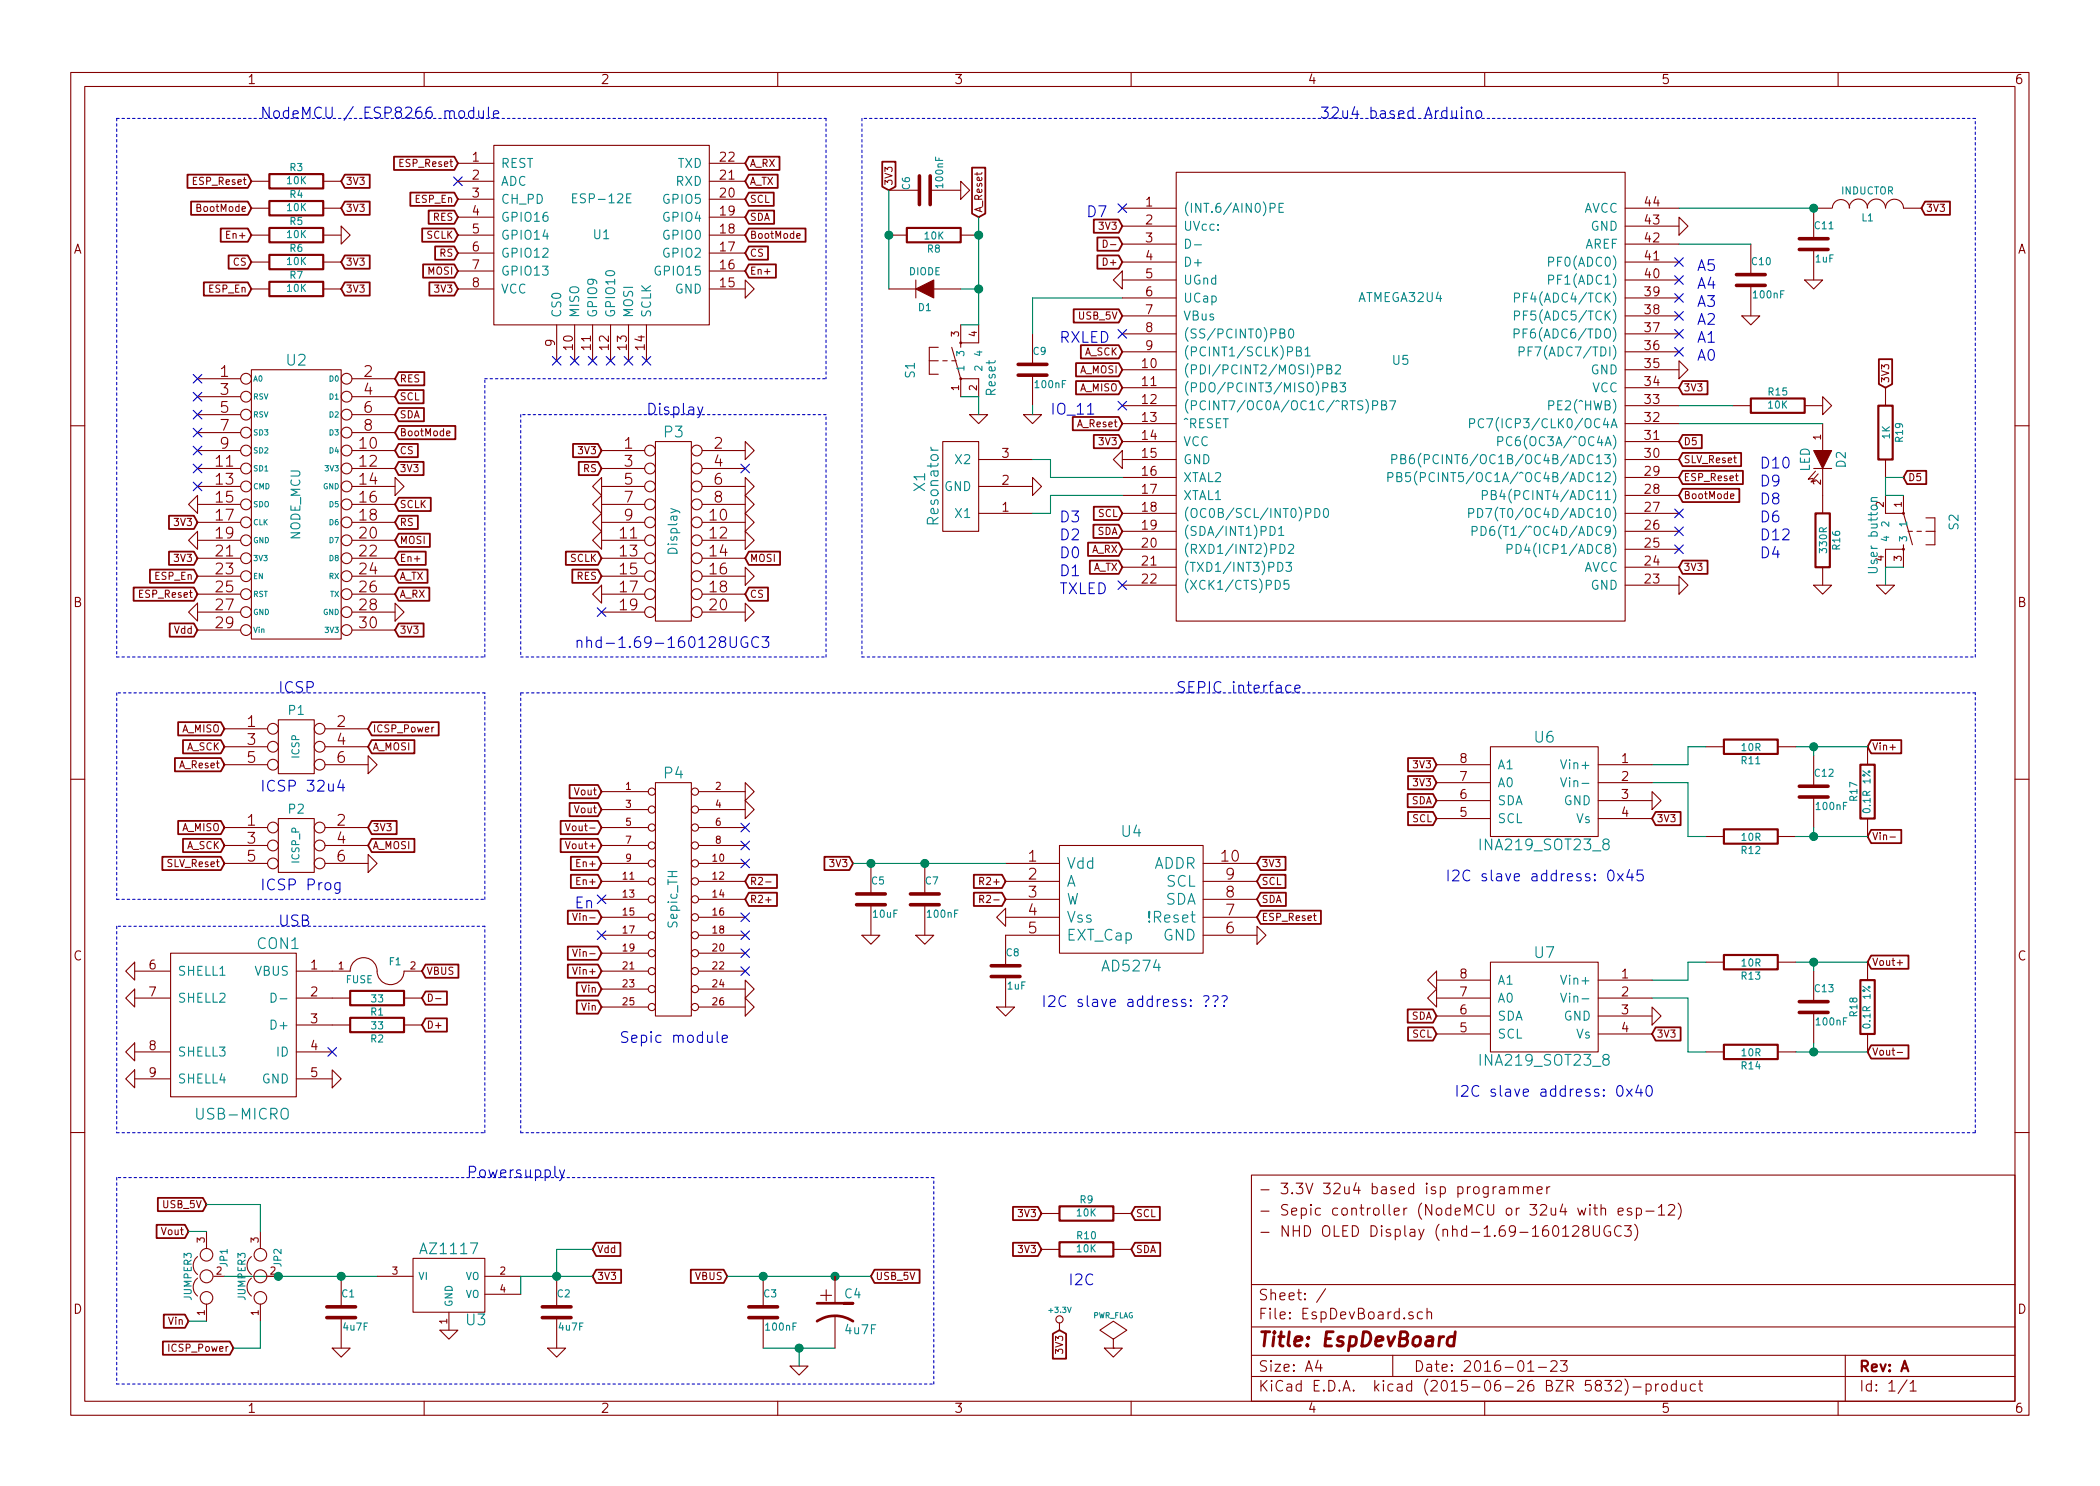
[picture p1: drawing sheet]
EESchema Schematic File Version 2
LIBS:power
LIBS:device
LIBS:transistors
LIBS:conn
LIBS:linear
LIBS:regul
LIBS:74xx
LIBS:cmos4000
LIBS:adc-dac
LIBS:memory
LIBS:xilinx
LIBS:special
LIBS:microcontrollers
LIBS:dsp
LIBS:microchip
LIBS:analog_switches
LIBS:motorola
LIBS:texas
LIBS:intel
LIBS:audio
LIBS:interface
LIBS:digital-audio
LIBS:philips
LIBS:display
LIBS:cypress
LIBS:siliconi
LIBS:opto
LIBS:atmel
LIBS:contrib
LIBS:valves
LIBS:frep
LIBS:ESP8266
LIBS:EspDevBoard-cache
EELAYER 25 0
EELAYER END
$Descr A4 11693 8268
encoding utf-8
Sheet 1 1
Title "EspDevBoard"
Date "2016-01-23"
Rev "A"
Comp ""
Comment1 ""
Comment2 "- NHD OLED Display (nhd-1.69-160128UGC3)"
Comment3 "- Sepic controller (NodeMCU or 32u4 with esp-12)"
Comment4 "- 3.3V 32u4 based isp programmer"
$EndDescr
$Comp
L ATMEGA32U4 U5
U 1 1
P 7800 2200
F 0 "U5" H 7800 2400 50  0000 C CNN
F 1 "ATMEGA32U4" H 7800 2750 50  0000 C CNN
F 2 "frep:TQFP44" H 7800 2650 50  0001 C CNN
F 3 "DOCUMENTATION" H 7800 2550 50  0001 C CNN
	1    7800 2200
	1    0    0    -1  
$EndComp
$Comp
L CONN_10X2 P3
U 1 1
P 3750 2950
F 0 "P3" H 3750 3500 60  0000 C CNN
F 1 "Display" V 3750 2950 50  0000 C CNN
F 2 "frep:Pin_Proto_Straight_2x10" H 3750 2950 60  0001 C CNN
F 3 "" H 3750 2950 60  0000 C CNN
	1    3750 2950
	1    0    0    -1  
$EndComp
Text Notes 3600 2300 0    60   ~ 0
Display
$Comp
L NODE_MCU U2
U 1 1
P 1650 2800
F 0 "U2" H 1650 3600 60  0000 C CNN
F 1 "NODE_MCU" V 1650 2800 50  0000 C CNN
F 2 "frep:NodeMcu" H 1650 2800 60  0001 C CNN
F 3 "" H 1650 2800 60  0000 C CNN
	1    1650 2800
	1    0    0    -1  
$EndComp
$Comp
L CONN_3X2 P1
U 1 1
P 1650 4200
F 0 "P1" H 1650 4450 50  0000 C CNN
F 1 "ICSP" V 1650 4250 40  0000 C CNN
F 2 "frep:Pin_Proto_Straight_2x03" H 1650 4200 60  0001 C CNN
F 3 "" H 1650 4200 60  0000 C CNN
	1    1650 4200
	1    0    0    -1  
$EndComp
$Comp
L CONN_13X2 P4
U 1 1
P 3750 5000
F 0 "P4" H 3750 5700 60  0000 C CNN
F 1 "Sepic_TH" V 3750 5000 50  0000 C CNN
F 2 "frep:Sepic_TH" H 3750 5000 60  0001 C CNN
F 3 "" H 3750 5000 60  0000 C CNN
	1    3750 5000
	1    0    0    -1  
$EndComp
Text Notes 3450 5800 0    60   ~ 0
Sepic module
Text Notes 1450 4400 0    60   ~ 0
ICSP 32u4
$Comp
L AD5274 U4
U 1 1
P 6300 5000
F 0 "U4" H 6300 5375 60  0000 C CNN
F 1 "AD5274" H 6300 4625 60  0000 C CNN
F 2 "frep:MSOP10" H 6300 4875 60  0001 C CNN
F 3 "" H 6300 4875 60  0000 C CNN
	1    6300 5000
	1    0    0    -1  
$EndComp
$Comp
L GND #PWR01
U 1 1
P 4150 4400
F 0 "#PWR01" H 4150 4400 30  0001 C CNN
F 1 "GND" H 4150 4330 30  0001 C CNN
F 2 "" H 4150 4400 60  0000 C CNN
F 3 "" H 4150 4400 60  0000 C CNN
	1    4150 4400
	0    -1   -1   0   
$EndComp
$Comp
L GND #PWR02
U 1 1
P 4150 4500
F 0 "#PWR02" H 4150 4500 30  0001 C CNN
F 1 "GND" H 4150 4430 30  0001 C CNN
F 2 "" H 4150 4500 60  0000 C CNN
F 3 "" H 4150 4500 60  0000 C CNN
	1    4150 4500
	0    -1   -1   0   
$EndComp
$Comp
L GND #PWR03
U 1 1
P 4150 5500
F 0 "#PWR03" H 4150 5500 30  0001 C CNN
F 1 "GND" H 4150 5430 30  0001 C CNN
F 2 "" H 4150 5500 60  0000 C CNN
F 3 "" H 4150 5500 60  0000 C CNN
	1    4150 5500
	0    -1   -1   0   
$EndComp
$Comp
L GND #PWR04
U 1 1
P 4150 5600
F 0 "#PWR04" H 4150 5600 30  0001 C CNN
F 1 "GND" H 4150 5530 30  0001 C CNN
F 2 "" H 4150 5600 60  0000 C CNN
F 3 "" H 4150 5600 60  0000 C CNN
	1    4150 5600
	0    -1   -1   0   
$EndComp
NoConn ~ 4150 4600
NoConn ~ 4150 4700
NoConn ~ 4150 4800
NoConn ~ 4150 5400
NoConn ~ 4150 5300
NoConn ~ 4150 5200
NoConn ~ 4150 5100
NoConn ~ 3350 5200
Text GLabel 4150 5000 2    40   Input ~ 0
R2+
Text GLabel 4150 4900 2    40   Input ~ 0
R2-
Text GLabel 3350 5600 0    40   Input ~ 0
Vin
Text GLabel 3350 5500 0    40   Input ~ 0
Vin
Text GLabel 3350 5400 0    40   Input ~ 0
Vin+
Text GLabel 3350 5300 0    40   Input ~ 0
Vin-
Text GLabel 3350 5100 0    40   Input ~ 0
Vin-
Text GLabel 3350 4900 0    40   Input ~ 0
En+
Text GLabel 3350 4800 0    40   Input ~ 0
En+
Text GLabel 3350 4700 0    40   Input ~ 0
Vout+
Text GLabel 3350 4600 0    40   Input ~ 0
Vout-
Text GLabel 3350 4500 0    40   Input ~ 0
Vout
Text GLabel 3350 4400 0    40   Input ~ 0
Vout
Text GLabel 3350 2500 0    40   Input ~ 0
3V3
$Comp
L GND #PWR05
U 1 1
P 4150 2500
F 0 "#PWR05" H 4150 2500 30  0001 C CNN
F 1 "GND" H 4150 2430 30  0001 C CNN
F 2 "" H 4150 2500 60  0000 C CNN
F 3 "" H 4150 2500 60  0000 C CNN
	1    4150 2500
	0    -1   -1   0   
$EndComp
NoConn ~ 4150 2600
Text GLabel 3350 2600 0    40   Input ~ 0
RS
$Comp
L GND #PWR06
U 1 1
P 4150 2700
F 0 "#PWR06" H 4150 2700 30  0001 C CNN
F 1 "GND" H 4150 2630 30  0001 C CNN
F 2 "" H 4150 2700 60  0000 C CNN
F 3 "" H 4150 2700 60  0000 C CNN
	1    4150 2700
	0    -1   -1   0   
$EndComp
$Comp
L GND #PWR07
U 1 1
P 4150 2800
F 0 "#PWR07" H 4150 2800 30  0001 C CNN
F 1 "GND" H 4150 2730 30  0001 C CNN
F 2 "" H 4150 2800 60  0000 C CNN
F 3 "" H 4150 2800 60  0000 C CNN
	1    4150 2800
	0    -1   -1   0   
$EndComp
$Comp
L GND #PWR08
U 1 1
P 4150 2900
F 0 "#PWR08" H 4150 2900 30  0001 C CNN
F 1 "GND" H 4150 2830 30  0001 C CNN
F 2 "" H 4150 2900 60  0000 C CNN
F 3 "" H 4150 2900 60  0000 C CNN
	1    4150 2900
	0    -1   -1   0   
$EndComp
$Comp
L GND #PWR09
U 1 1
P 4150 3000
F 0 "#PWR09" H 4150 3000 30  0001 C CNN
F 1 "GND" H 4150 2930 30  0001 C CNN
F 2 "" H 4150 3000 60  0000 C CNN
F 3 "" H 4150 3000 60  0000 C CNN
	1    4150 3000
	0    -1   -1   0   
$EndComp
$Comp
L GND #PWR010
U 1 1
P 3350 2700
F 0 "#PWR010" H 3350 2700 30  0001 C CNN
F 1 "GND" H 3350 2630 30  0001 C CNN
F 2 "" H 3350 2700 60  0000 C CNN
F 3 "" H 3350 2700 60  0000 C CNN
	1    3350 2700
	0    1    1    0   
$EndComp
$Comp
L GND #PWR011
U 1 1
P 3350 2800
F 0 "#PWR011" H 3350 2800 30  0001 C CNN
F 1 "GND" H 3350 2730 30  0001 C CNN
F 2 "" H 3350 2800 60  0000 C CNN
F 3 "" H 3350 2800 60  0000 C CNN
	1    3350 2800
	0    1    1    0   
$EndComp
$Comp
L GND #PWR012
U 1 1
P 3350 2900
F 0 "#PWR012" H 3350 2900 30  0001 C CNN
F 1 "GND" H 3350 2830 30  0001 C CNN
F 2 "" H 3350 2900 60  0000 C CNN
F 3 "" H 3350 2900 60  0000 C CNN
	1    3350 2900
	0    1    1    0   
$EndComp
$Comp
L GND #PWR013
U 1 1
P 3350 3000
F 0 "#PWR013" H 3350 3000 30  0001 C CNN
F 1 "GND" H 3350 2930 30  0001 C CNN
F 2 "" H 3350 3000 60  0000 C CNN
F 3 "" H 3350 3000 60  0000 C CNN
	1    3350 3000
	0    1    1    0   
$EndComp
Text GLabel 4150 3100 2    40   Input ~ 0
MOSI
Text GLabel 3350 3100 0    40   Input ~ 0
SCLK
$Comp
L GND #PWR014
U 1 1
P 4150 3200
F 0 "#PWR014" H 4150 3200 30  0001 C CNN
F 1 "GND" H 4150 3130 30  0001 C CNN
F 2 "" H 4150 3200 60  0000 C CNN
F 3 "" H 4150 3200 60  0000 C CNN
	1    4150 3200
	0    -1   -1   0   
$EndComp
Text GLabel 3350 3200 0    40   Input ~ 0
RES
Text GLabel 4150 3300 2    40   Input ~ 0
CS
$Comp
L GND #PWR015
U 1 1
P 3350 3300
F 0 "#PWR015" H 3350 3300 30  0001 C CNN
F 1 "GND" H 3350 3230 30  0001 C CNN
F 2 "" H 3350 3300 60  0000 C CNN
F 3 "" H 3350 3300 60  0000 C CNN
	1    3350 3300
	0    1    1    0   
$EndComp
NoConn ~ 3350 3400
Text GLabel 2200 2900 2    40   Input ~ 0
RS
Text GLabel 2200 2800 2    40   Input ~ 0
SCLK
Text GLabel 2200 2100 2    40   Input ~ 0
RES
Text GLabel 2200 3000 2    40   Input ~ 0
MOSI
Text GLabel 2200 2500 2    40   Input ~ 0
CS
Text GLabel 2200 2200 2    40   Input ~ 0
SCL
Text GLabel 2200 2300 2    40   Input ~ 0
SDA
Text GLabel 6300 6750 2    40   Input ~ 0
SCL
Text GLabel 6300 6950 2    40   Input ~ 0
SDA
$Comp
L PWR_FLAG #FLG016
U 1 1
P 6200 7500
F 0 "#FLG016" H 6200 7595 30  0001 C CNN
F 1 "PWR_FLAG" H 6200 7680 30  0000 C CNN
F 2 "" H 6200 7500 60  0000 C CNN
F 3 "" H 6200 7500 60  0000 C CNN
	1    6200 7500
	1    0    0    -1  
$EndComp
$Comp
L +3.3V #PWR017
U 1 1
P 5900 7400
F 0 "#PWR017" H 5900 7360 30  0001 C CNN
F 1 "+3.3V" H 5900 7510 30  0000 C CNN
F 2 "" H 5900 7400 60  0000 C CNN
F 3 "" H 5900 7400 60  0000 C CNN
	1    5900 7400
	1    0    0    -1  
$EndComp
$Comp
L GND #PWR018
U 1 1
P 6200 7500
F 0 "#PWR018" H 6200 7500 30  0001 C CNN
F 1 "GND" H 6200 7430 30  0001 C CNN
F 2 "" H 6200 7500 60  0000 C CNN
F 3 "" H 6200 7500 60  0000 C CNN
	1    6200 7500
	1    0    0    -1  
$EndComp
Text GLabel 5900 7400 3    40   Input ~ 0
3V3
Text GLabel 5800 6750 0    40   Input ~ 0
3V3
Text GLabel 5800 6950 0    40   Input ~ 0
3V3
$Comp
L R R9
U 1 1
P 6050 6750
F 0 "R9" V 6130 6750 40  0000 C CNN
F 1 "10K" V 6057 6751 40  0000 C CNN
F 2 "frep:R0805" V 5980 6750 30  0001 C CNN
F 3 "" H 6050 6750 30  0000 C CNN
	1    6050 6750
	0    -1   -1   0   
$EndComp
$Comp
L R R10
U 1 1
P 6050 6950
F 0 "R10" V 6130 6950 40  0000 C CNN
F 1 "10K" V 6057 6951 40  0000 C CNN
F 2 "frep:R0805" V 5980 6950 30  0001 C CNN
F 3 "" H 6050 6950 30  0000 C CNN
	1    6050 6950
	0    -1   -1   0   
$EndComp
Text Notes 5950 7150 0    60   ~ 0
I2C
Text GLabel 7000 4900 2    40   Input ~ 0
SCL
Text GLabel 7000 5000 2    40   Input ~ 0
SDA
Text GLabel 8000 4450 0    40   Input ~ 0
SDA
Text GLabel 8000 5650 0    40   Input ~ 0
SDA
Text GLabel 8000 4550 0    40   Input ~ 0
SCL
Text GLabel 8000 5750 0    40   Input ~ 0
SCL
Text GLabel 10400 4150 2    40   Input ~ 0
Vin+
Text GLabel 10400 4650 2    40   Input ~ 0
Vin-
Text GLabel 10400 5350 2    40   Input ~ 0
Vout+
Text GLabel 10400 5850 2    40   Input ~ 0
Vout-
Text GLabel 9200 4550 2    40   Input ~ 0
3V3
Text GLabel 9200 5750 2    40   Input ~ 0
3V3
$Comp
L GND #PWR019
U 1 1
P 9200 4450
F 0 "#PWR019" H 9200 4450 30  0001 C CNN
F 1 "GND" H 9200 4380 30  0001 C CNN
F 2 "" H 9200 4450 60  0000 C CNN
F 3 "" H 9200 4450 60  0000 C CNN
	1    9200 4450
	0    -1   -1   0   
$EndComp
$Comp
L GND #PWR020
U 1 1
P 9200 5650
F 0 "#PWR020" H 9200 5650 30  0001 C CNN
F 1 "GND" H 9200 5580 30  0001 C CNN
F 2 "" H 9200 5650 60  0000 C CNN
F 3 "" H 9200 5650 60  0000 C CNN
	1    9200 5650
	0    -1   -1   0   
$EndComp
Text GLabel 5600 4900 0    40   Input ~ 0
R2+
Text GLabel 5600 5000 0    40   Input ~ 0
R2-
$Comp
L GND #PWR021
U 1 1
P 7000 5200
F 0 "#PWR021" H 7000 5200 30  0001 C CNN
F 1 "GND" H 7000 5130 30  0001 C CNN
F 2 "" H 7000 5200 60  0000 C CNN
F 3 "" H 7000 5200 60  0000 C CNN
	1    7000 5200
	0    -1   -1   0   
$EndComp
Text GLabel 2200 3100 2    40   Input ~ 0
En+
Text GLabel 1100 3500 0    40   Input ~ 0
Vdd
$Comp
L JUMPER3 JP1
U 1 1
P 1150 7100
F 0 "JP1" H 1200 7000 40  0000 L CNN
F 1 "JUMPER3" H 1150 7200 40  0000 C CNN
F 2 "frep:Pin_Proto_Straight_1x03" H 1150 7100 60  0001 C CNN
F 3 "" H 1150 7100 60  0000 C CNN
	1    1150 7100
	0    -1   -1   0   
$EndComp
Text GLabel 1050 7350 0    40   Input ~ 0
Vin
Text GLabel 1050 6850 0    40   Input ~ 0
Vout
$Comp
L GND #PWR022
U 1 1
P 8000 5450
F 0 "#PWR022" H 8000 5450 30  0001 C CNN
F 1 "GND" H 8000 5380 30  0001 C CNN
F 2 "" H 8000 5450 60  0000 C CNN
F 3 "" H 8000 5450 60  0000 C CNN
	1    8000 5450
	0    1    1    0   
$EndComp
$Comp
L GND #PWR023
U 1 1
P 8000 5550
F 0 "#PWR023" H 8000 5550 30  0001 C CNN
F 1 "GND" H 8000 5480 30  0001 C CNN
F 2 "" H 8000 5550 60  0000 C CNN
F 3 "" H 8000 5550 60  0000 C CNN
	1    8000 5550
	0    1    1    0   
$EndComp
Text Notes 8100 6100 0    60   ~ 0
I2C slave address: 0x40
Text Notes 8050 4900 0    60   ~ 0
I2C slave address: 0x45
Text GLabel 8000 4250 0    40   Input ~ 0
3V3
Text GLabel 8000 4350 0    40   Input ~ 0
3V3
$Comp
L GND #PWR024
U 1 1
P 2200 2700
F 0 "#PWR024" H 2200 2700 30  0001 C CNN
F 1 "GND" H 2200 2630 30  0001 C CNN
F 2 "" H 2200 2700 60  0000 C CNN
F 3 "" H 2200 2700 60  0000 C CNN
	1    2200 2700
	0    -1   -1   0   
$EndComp
Text GLabel 2200 2600 2    40   Input ~ 0
3V3
Text GLabel 2200 3500 2    40   Input ~ 0
3V3
Text GLabel 1100 3100 0    40   Input ~ 0
3V3
$Comp
L GND #PWR025
U 1 1
P 2200 3400
F 0 "#PWR025" H 2200 3400 30  0001 C CNN
F 1 "GND" H 2200 3330 30  0001 C CNN
F 2 "" H 2200 3400 60  0000 C CNN
F 3 "" H 2200 3400 60  0000 C CNN
	1    2200 3400
	0    -1   -1   0   
$EndComp
$Comp
L GND #PWR026
U 1 1
P 1100 3400
F 0 "#PWR026" H 1100 3400 30  0001 C CNN
F 1 "GND" H 1100 3330 30  0001 C CNN
F 2 "" H 1100 3400 60  0000 C CNN
F 3 "" H 1100 3400 60  0000 C CNN
	1    1100 3400
	0    1    1    0   
$EndComp
$Comp
L GND #PWR027
U 1 1
P 1100 3000
F 0 "#PWR027" H 1100 3000 30  0001 C CNN
F 1 "GND" H 1100 2930 30  0001 C CNN
F 2 "" H 1100 3000 60  0000 C CNN
F 3 "" H 1100 3000 60  0000 C CNN
	1    1100 3000
	0    1    1    0   
$EndComp
$Comp
L GND #PWR028
U 1 1
P 5600 5100
F 0 "#PWR028" H 5600 5100 30  0001 C CNN
F 1 "GND" H 5600 5030 30  0001 C CNN
F 2 "" H 5600 5100 60  0000 C CNN
F 3 "" H 5600 5100 60  0000 C CNN
	1    5600 5100
	0    1    1    0   
$EndComp
Text GLabel 4750 4800 0    40   Input ~ 0
3V3
$Comp
L C C8
U 1 1
P 5600 5400
F 0 "C8" H 5600 5500 40  0000 L CNN
F 1 "1uF" H 5606 5315 40  0000 L CNN
F 2 "frep:C0805" H 5638 5250 30  0001 C CNN
F 3 "" H 5600 5400 60  0000 C CNN
	1    5600 5400
	1    0    0    -1  
$EndComp
$Comp
L GND #PWR029
U 1 1
P 5600 5600
F 0 "#PWR029" H 5600 5600 30  0001 C CNN
F 1 "GND" H 5600 5530 30  0001 C CNN
F 2 "" H 5600 5600 60  0000 C CNN
F 3 "" H 5600 5600 60  0000 C CNN
	1    5600 5600
	1    0    0    -1  
$EndComp
$Comp
L C C5
U 1 1
P 4850 5000
F 0 "C5" H 4850 5100 40  0000 L CNN
F 1 "10uF" H 4856 4915 40  0000 L CNN
F 2 "frep:C0805" H 4888 4850 30  0001 C CNN
F 3 "" H 4850 5000 60  0000 C CNN
	1    4850 5000
	1    0    0    -1  
$EndComp
$Comp
L C C7
U 1 1
P 5150 5000
F 0 "C7" H 5150 5100 40  0000 L CNN
F 1 "100nF" H 5156 4915 40  0000 L CNN
F 2 "frep:C0805" H 5188 4850 30  0001 C CNN
F 3 "" H 5150 5000 60  0000 C CNN
	1    5150 5000
	1    0    0    -1  
$EndComp
$Comp
L GND #PWR030
U 1 1
P 5150 5200
F 0 "#PWR030" H 5150 5200 30  0001 C CNN
F 1 "GND" H 5150 5130 30  0001 C CNN
F 2 "" H 5150 5200 60  0000 C CNN
F 3 "" H 5150 5200 60  0000 C CNN
	1    5150 5200
	1    0    0    -1  
$EndComp
$Comp
L GND #PWR031
U 1 1
P 4850 5200
F 0 "#PWR031" H 4850 5200 30  0001 C CNN
F 1 "GND" H 4850 5130 30  0001 C CNN
F 2 "" H 4850 5200 60  0000 C CNN
F 3 "" H 4850 5200 60  0000 C CNN
	1    4850 5200
	1    0    0    -1  
$EndComp
Wire Wire Line
	4750 4800 5600 4800
Connection ~ 4850 4800
Connection ~ 5150 4800
Text GLabel 7000 4800 2    40   Input ~ 0
3V3
Text GLabel 7000 5100 2    40   Input ~ 0
ESP_Reset
$Comp
L CONN_3X2 P2
U 1 1
P 1650 4750
F 0 "P2" H 1650 5000 50  0000 C CNN
F 1 "ICSP_P" V 1650 4800 40  0000 C CNN
F 2 "frep:Pin_Proto_Straight_2x03" H 1650 4750 60  0001 C CNN
F 3 "" H 1650 4750 60  0000 C CNN
	1    1650 4750
	1    0    0    -1  
$EndComp
Text Notes 1450 4950 0    60   ~ 0
ICSP Prog
Text GLabel 9350 2550 2    40   Input ~ 0
SLV_Reset
Text GLabel 1250 4800 0    40   Input ~ 0
SLV_Reset
Text Notes 5800 5600 0    60   ~ 0
I2C slave address: ???
Text GLabel 1250 4250 0    40   Input ~ 0
A_Reset
Text GLabel 6250 2350 0    40   Input ~ 0
A_Reset
Text GLabel 1250 4050 0    40   Input ~ 0
A_MISO
Text GLabel 1250 4600 0    40   Input ~ 0
A_MISO
Text GLabel 6250 2150 0    40   Input ~ 0
A_MISO
Text GLabel 1250 4150 0    40   Input ~ 0
A_SCK
Text GLabel 6250 1950 0    40   Input ~ 0
A_SCK
Text GLabel 1250 4700 0    40   Input ~ 0
A_SCK
Text GLabel 2050 4150 2    40   Input ~ 0
A_MOSI
Text GLabel 6250 2050 0    40   Input ~ 0
A_MOSI
Text GLabel 2050 4700 2    40   Input ~ 0
A_MOSI
$Comp
L GND #PWR032
U 1 1
P 2050 4250
F 0 "#PWR032" H 2050 4250 30  0001 C CNN
F 1 "GND" H 2050 4180 30  0001 C CNN
F 2 "" H 2050 4250 60  0000 C CNN
F 3 "" H 2050 4250 60  0000 C CNN
	1    2050 4250
	0    -1   -1   0   
$EndComp
$Comp
L GND #PWR033
U 1 1
P 2050 4800
F 0 "#PWR033" H 2050 4800 30  0001 C CNN
F 1 "GND" H 2050 4730 30  0001 C CNN
F 2 "" H 2050 4800 60  0000 C CNN
F 3 "" H 2050 4800 60  0000 C CNN
	1    2050 4800
	0    -1   -1   0   
$EndComp
$Comp
L USB-MICRO CON1
U 1 1
P 1300 5700
F 0 "CON1" H 1050 6150 60  0000 C CNN
F 1 "USB-MICRO" H 1250 5200 60  0000 C CNN
F 2 "frep:USB_Micro" H 1300 5700 60  0001 C CNN
F 3 "" H 1300 5700 60  0000 C CNN
	1    1300 5700
	-1   0    0    -1  
$EndComp
$Comp
L GND #PWR034
U 1 1
P 750 5400
F 0 "#PWR034" H 750 5400 30  0001 C CNN
F 1 "GND" H 750 5330 30  0001 C CNN
F 2 "" H 750 5400 60  0000 C CNN
F 3 "" H 750 5400 60  0000 C CNN
	1    750  5400
	0    1    1    0   
$EndComp
$Comp
L GND #PWR035
U 1 1
P 750 5550
F 0 "#PWR035" H 750 5550 30  0001 C CNN
F 1 "GND" H 750 5480 30  0001 C CNN
F 2 "" H 750 5550 60  0000 C CNN
F 3 "" H 750 5550 60  0000 C CNN
	1    750  5550
	0    1    1    0   
$EndComp
$Comp
L GND #PWR036
U 1 1
P 750 5850
F 0 "#PWR036" H 750 5850 30  0001 C CNN
F 1 "GND" H 750 5780 30  0001 C CNN
F 2 "" H 750 5850 60  0000 C CNN
F 3 "" H 750 5850 60  0000 C CNN
	1    750  5850
	0    1    1    0   
$EndComp
$Comp
L GND #PWR037
U 1 1
P 750 6000
F 0 "#PWR037" H 750 6000 30  0001 C CNN
F 1 "GND" H 750 5930 30  0001 C CNN
F 2 "" H 750 6000 60  0000 C CNN
F 3 "" H 750 6000 60  0000 C CNN
	1    750  6000
	0    1    1    0   
$EndComp
$Comp
L GND #PWR038
U 1 1
P 1850 6000
F 0 "#PWR038" H 1850 6000 30  0001 C CNN
F 1 "GND" H 1850 5930 30  0001 C CNN
F 2 "" H 1850 6000 60  0000 C CNN
F 3 "" H 1850 6000 60  0000 C CNN
	1    1850 6000
	0    -1   -1   0   
$EndComp
NoConn ~ 1850 5850
$Comp
L R R1
U 1 1
P 2100 5550
F 0 "R1" V 2180 5550 40  0000 C CNN
F 1 "33" V 2107 5551 40  0000 C CNN
F 2 "frep:R0805" V 2030 5550 30  0001 C CNN
F 3 "" H 2100 5550 30  0000 C CNN
	1    2100 5550
	0    1    1    0   
$EndComp
$Comp
L R R2
U 1 1
P 2100 5700
F 0 "R2" V 2180 5700 40  0000 C CNN
F 1 "33" V 2107 5701 40  0000 C CNN
F 2 "frep:R0805" V 2030 5700 30  0001 C CNN
F 3 "" H 2100 5700 30  0000 C CNN
	1    2100 5700
	0    1    1    0   
$EndComp
$Comp
L FUSE F1
U 1 1
P 2100 5400
F 0 "F1" H 2200 5450 40  0000 C CNN
F 1 "FUSE" H 2000 5350 40  0000 C CNN
F 2 "frep:C1812" H 2100 5400 60  0001 C CNN
F 3 "" H 2100 5400 60  0000 C CNN
	1    2100 5400
	1    0    0    -1  
$EndComp
Text GLabel 2350 5400 2    40   Input ~ 0
VBUS
Text GLabel 4050 7100 0    40   Input ~ 0
VBUS
$Comp
L C C3
U 1 1
P 4250 7300
F 0 "C3" H 4250 7400 40  0000 L CNN
F 1 "100nF" H 4256 7215 40  0000 L CNN
F 2 "frep:C0805" H 4288 7150 30  0001 C CNN
F 3 "" H 4250 7300 60  0000 C CNN
	1    4250 7300
	1    0    0    -1  
$EndComp
Text GLabel 4850 7100 2    40   Input ~ 0
USB_5V
Wire Wire Line
	4050 7100 4850 7100
Connection ~ 4250 7100
Connection ~ 4650 7100
Wire Wire Line
	4250 7500 4650 7500
$Comp
L GND #PWR039
U 1 1
P 4450 7600
F 0 "#PWR039" H 4450 7600 30  0001 C CNN
F 1 "GND" H 4450 7530 30  0001 C CNN
F 2 "" H 4450 7600 60  0000 C CNN
F 3 "" H 4450 7600 60  0000 C CNN
	1    4450 7600
	1    0    0    -1  
$EndComp
Wire Wire Line
	4450 7600 4450 7500
Connection ~ 4450 7500
$Comp
L CP1 C4
U 1 1
P 4650 7300
F 0 "C4" H 4700 7400 50  0000 L CNN
F 1 "4u7F" H 4700 7200 50  0000 L CNN
F 2 "frep:C0805" H 4650 7300 60  0001 C CNN
F 3 "" H 4650 7300 60  0000 C CNN
	1    4650 7300
	1    0    0    -1  
$EndComp
Text GLabel 6250 1750 0    40   Input ~ 0
USB_5V
$Comp
L C C9
U 1 1
P 5750 2050
F 0 "C9" H 5750 2150 40  0000 L CNN
F 1 "100nF" H 5756 1965 40  0000 L CNN
F 2 "frep:C0805" H 5788 1900 30  0001 C CNN
F 3 "" H 5750 2050 60  0000 C CNN
	1    5750 2050
	1    0    0    -1  
$EndComp
$Comp
L GND #PWR040
U 1 1
P 5750 2300
F 0 "#PWR040" H 5750 2300 30  0001 C CNN
F 1 "GND" H 5750 2230 30  0001 C CNN
F 2 "" H 5750 2300 60  0000 C CNN
F 3 "" H 5750 2300 60  0000 C CNN
	1    5750 2300
	1    0    0    -1  
$EndComp
Wire Wire Line
	6250 1650 5750 1650
Wire Wire Line
	5750 1650 5750 1850
$Comp
L GND #PWR041
U 1 1
P 6250 1550
F 0 "#PWR041" H 6250 1550 30  0001 C CNN
F 1 "GND" H 6250 1480 30  0001 C CNN
F 2 "" H 6250 1550 60  0000 C CNN
F 3 "" H 6250 1550 60  0000 C CNN
	1    6250 1550
	0    1    1    0   
$EndComp
$Comp
L GND #PWR042
U 1 1
P 6250 2550
F 0 "#PWR042" H 6250 2550 30  0001 C CNN
F 1 "GND" H 6250 2480 30  0001 C CNN
F 2 "" H 6250 2550 60  0000 C CNN
F 3 "" H 6250 2550 60  0000 C CNN
	1    6250 2550
	0    1    1    0   
$EndComp
Text GLabel 1150 6700 0    40   Input ~ 0
USB_5V
Text GLabel 3300 7100 2    40   Input ~ 0
3V3
$Comp
L C C10
U 1 1
P 9750 1550
F 0 "C10" H 9750 1650 40  0000 L CNN
F 1 "100nF" H 9756 1465 40  0000 L CNN
F 2 "frep:C0805" H 9788 1400 30  0001 C CNN
F 3 "" H 9750 1550 60  0000 C CNN
	1    9750 1550
	1    0    0    -1  
$EndComp
$Comp
L GND #PWR043
U 1 1
P 9750 1750
F 0 "#PWR043" H 9750 1750 30  0001 C CNN
F 1 "GND" H 9750 1680 30  0001 C CNN
F 2 "" H 9750 1750 60  0000 C CNN
F 3 "" H 9750 1750 60  0000 C CNN
	1    9750 1750
	1    0    0    -1  
$EndComp
Wire Wire Line
	9350 1350 9750 1350
$Comp
L GND #PWR044
U 1 1
P 9350 1250
F 0 "#PWR044" H 9350 1250 30  0001 C CNN
F 1 "GND" H 9350 1180 30  0001 C CNN
F 2 "" H 9350 1250 60  0000 C CNN
F 3 "" H 9350 1250 60  0000 C CNN
	1    9350 1250
	0    -1   -1   0   
$EndComp
Text GLabel 6250 1250 0    40   Input ~ 0
3V3
Text GLabel 10700 1150 2    40   Input ~ 0
3V3
$Comp
L INDUCTOR L1
U 1 1
P 10400 1150
F 0 "L1" V 10350 1150 40  0000 C CNN
F 1 "INDUCTOR" V 10500 1150 40  0000 C CNN
F 2 "frep:C0805" H 10400 1150 60  0001 C CNN
F 3 "" H 10400 1150 60  0000 C CNN
	1    10400 1150
	0    -1   -1   0   
$EndComp
$Comp
L C C11
U 1 1
P 10100 1350
F 0 "C11" H 10100 1450 40  0000 L CNN
F 1 "1uF" H 10106 1265 40  0000 L CNN
F 2 "frep:C0805" H 10138 1200 30  0001 C CNN
F 3 "" H 10100 1350 60  0000 C CNN
	1    10100 1350
	1    0    0    -1  
$EndComp
$Comp
L GND #PWR045
U 1 1
P 10100 1550
F 0 "#PWR045" H 10100 1550 30  0001 C CNN
F 1 "GND" H 10100 1480 30  0001 C CNN
F 2 "" H 10100 1550 60  0000 C CNN
F 3 "" H 10100 1550 60  0000 C CNN
	1    10100 1550
	1    0    0    -1  
$EndComp
Wire Wire Line
	9350 1150 10100 1150
Connection ~ 10100 1150
Text GLabel 9350 2150 2    40   Input ~ 0
3V3
Text GLabel 9350 3150 2    40   Input ~ 0
3V3
$Comp
L GND #PWR046
U 1 1
P 9350 2050
F 0 "#PWR046" H 9350 2050 30  0001 C CNN
F 1 "GND" H 9350 1980 30  0001 C CNN
F 2 "" H 9350 2050 60  0000 C CNN
F 3 "" H 9350 2050 60  0000 C CNN
	1    9350 2050
	0    -1   -1   0   
$EndComp
$Comp
L GND #PWR047
U 1 1
P 9350 3250
F 0 "#PWR047" H 9350 3250 30  0001 C CNN
F 1 "GND" H 9350 3180 30  0001 C CNN
F 2 "" H 9350 3250 60  0000 C CNN
F 3 "" H 9350 3250 60  0000 C CNN
	1    9350 3250
	0    -1   -1   0   
$EndComp
$Comp
L R R15
U 1 1
P 9900 2250
F 0 "R15" V 9980 2250 40  0000 C CNN
F 1 "10K" V 9907 2251 40  0000 C CNN
F 2 "frep:R0805" V 9830 2250 30  0001 C CNN
F 3 "" H 9900 2250 30  0000 C CNN
	1    9900 2250
	0    -1   -1   0   
$EndComp
$Comp
L GND #PWR048
U 1 1
P 10150 2250
F 0 "#PWR048" H 10150 2250 30  0001 C CNN
F 1 "GND" H 10150 2180 30  0001 C CNN
F 2 "" H 10150 2250 60  0000 C CNN
F 3 "" H 10150 2250 60  0000 C CNN
	1    10150 2250
	0    -1   -1   0   
$EndComp
$Comp
L TAC_SWITCH S1
U 1 1
P 5350 2000
F 0 "S1" H 5250 2250 50  0000 L BNN
F 1 "Reset" H 5150 1800 50  0000 L BNN
F 2 "frep:TACTILE-PTH" H 5350 2150 50  0001 C CNN
F 3 "" H 5350 2000 60  0000 C CNN
	1    5350 2000
	0    -1   -1   0   
$EndComp
$Comp
L LED D2
U 1 1
P 10150 2550
F 0 "D2" H 10150 2650 50  0000 C CNN
F 1 "LED" H 10150 2450 50  0000 C CNN
F 2 "frep:LED-0805" H 10150 2550 60  0001 C CNN
F 3 "" H 10150 2550 60  0000 C CNN
	1    10150 2550
	0    1    1    0   
$EndComp
$Comp
L R R17
U 1 1
P 10400 4400
F 0 "R17" V 10480 4400 40  0000 C CNN
F 1 "0.1R 1%" V 10407 4401 40  0000 C CNN
F 2 "frep:R1206" V 10330 4400 30  0001 C CNN
F 3 "" H 10400 4400 30  0000 C CNN
	1    10400 4400
	-1   0    0    1   
$EndComp
$Comp
L C C12
U 1 1
P 10100 4400
F 0 "C12" H 10100 4500 40  0000 L CNN
F 1 "100nF" H 10106 4315 40  0000 L CNN
F 2 "frep:C0805" H 10138 4250 30  0001 C CNN
F 3 "" H 10100 4400 60  0000 C CNN
	1    10100 4400
	1    0    0    -1  
$EndComp
$Comp
L R R11
U 1 1
P 9750 4150
F 0 "R11" V 9830 4150 40  0000 C CNN
F 1 "10R" V 9757 4151 40  0000 C CNN
F 2 "frep:R0805" V 9680 4150 30  0001 C CNN
F 3 "" H 9750 4150 30  0000 C CNN
	1    9750 4150
	0    1    1    0   
$EndComp
$Comp
L R R12
U 1 1
P 9750 4650
F 0 "R12" V 9830 4650 40  0000 C CNN
F 1 "10R" V 9757 4651 40  0000 C CNN
F 2 "frep:R0805" V 9680 4650 30  0001 C CNN
F 3 "" H 9750 4650 30  0000 C CNN
	1    9750 4650
	0    1    1    0   
$EndComp
$Comp
L R R18
U 1 1
P 10400 5600
F 0 "R18" V 10480 5600 40  0000 C CNN
F 1 "0.1R 1%" V 10407 5601 40  0000 C CNN
F 2 "frep:R1206" V 10330 5600 30  0001 C CNN
F 3 "" H 10400 5600 30  0000 C CNN
	1    10400 5600
	-1   0    0    1   
$EndComp
$Comp
L C C13
U 1 1
P 10100 5600
F 0 "C13" H 10100 5700 40  0000 L CNN
F 1 "100nF" H 10106 5515 40  0000 L CNN
F 2 "frep:C0805" H 10138 5450 30  0001 C CNN
F 3 "" H 10100 5600 60  0000 C CNN
	1    10100 5600
	1    0    0    -1  
$EndComp
$Comp
L R R13
U 1 1
P 9750 5350
F 0 "R13" V 9830 5350 40  0000 C CNN
F 1 "10R" V 9757 5351 40  0000 C CNN
F 2 "frep:R0805" V 9680 5350 30  0001 C CNN
F 3 "" H 9750 5350 30  0000 C CNN
	1    9750 5350
	0    1    1    0   
$EndComp
$Comp
L R R14
U 1 1
P 9750 5850
F 0 "R14" V 9830 5850 40  0000 C CNN
F 1 "10R" V 9757 5851 40  0000 C CNN
F 2 "frep:R0805" V 9680 5850 30  0001 C CNN
F 3 "" H 9750 5850 30  0000 C CNN
	1    9750 5850
	0    1    1    0   
$EndComp
Wire Wire Line
	10000 5350 10400 5350
Wire Wire Line
	10000 5850 10400 5850
Wire Wire Line
	10100 5400 10100 5350
Connection ~ 10100 5350
Wire Wire Line
	10100 5800 10100 5850
Connection ~ 10100 5850
Wire Wire Line
	10000 4150 10400 4150
Wire Wire Line
	10100 4200 10100 4150
Connection ~ 10100 4150
Wire Wire Line
	10000 4650 10400 4650
Wire Wire Line
	10100 4600 10100 4650
Connection ~ 10100 4650
Wire Wire Line
	9500 5850 9400 5850
Wire Wire Line
	9400 5850 9400 5550
Wire Wire Line
	9400 5550 9200 5550
Wire Wire Line
	9500 5350 9400 5350
Wire Wire Line
	9400 5350 9400 5450
Wire Wire Line
	9400 5450 9200 5450
Wire Wire Line
	9500 4650 9400 4650
Wire Wire Line
	9400 4650 9400 4350
Wire Wire Line
	9400 4350 9200 4350
Wire Wire Line
	9500 4150 9400 4150
Wire Wire Line
	9400 4150 9400 4250
Wire Wire Line
	9400 4250 9200 4250
$Comp
L GND #PWR049
U 1 1
P 2500 7400
F 0 "#PWR049" H 2500 7400 30  0001 C CNN
F 1 "GND" H 2500 7330 30  0001 C CNN
F 2 "" H 2500 7400 60  0000 C CNN
F 3 "" H 2500 7400 60  0000 C CNN
	1    2500 7400
	1    0    0    -1  
$EndComp
$Comp
L TAC_SWITCH S2
U 1 1
P 10600 2950
F 0 "S2" H 10500 3200 50  0000 L BNN
F 1 "User button" H 10400 2750 50  0000 L BNN
F 2 "frep:TACTILE-PTH" H 10600 3100 50  0001 C CNN
F 3 "" H 10600 2950 60  0000 C CNN
	1    10600 2950
	0    1    1    0   
$EndComp
$Comp
L GND #PWR050
U 1 1
P 5750 2700
F 0 "#PWR050" H 5750 2700 30  0001 C CNN
F 1 "GND" H 5750 2630 30  0001 C CNN
F 2 "" H 5750 2700 60  0000 C CNN
F 3 "" H 5750 2700 60  0000 C CNN
	1    5750 2700
	0    -1   -1   0   
$EndComp
$Comp
L Resonator X1
U 1 1
P 5350 2700
F 0 "X1" H 5375 2925 60  0000 C CNN
F 1 "Resonator" H 5350 2850 60  0000 C CNN
F 2 "frep:Resonator" H 5350 2450 60  0001 C CNN
F 3 "" H 5350 2450 60  0000 C CNN
	1    5350 2700
	0    -1   -1   0   
$EndComp
Wire Wire Line
	5850 2650 6250 2650
Wire Wire Line
	5850 2750 6250 2750
$Comp
L GND #PWR051
U 1 1
P 5450 2300
F 0 "#PWR051" H 5450 2300 30  0001 C CNN
F 1 "GND" H 5450 2230 30  0001 C CNN
F 2 "" H 5450 2300 60  0000 C CNN
F 3 "" H 5450 2300 60  0000 C CNN
	1    5450 2300
	1    0    0    -1  
$EndComp
Wire Wire Line
	5350 2200 5450 2200
$Comp
L DIODE D1
U 1 1
P 5150 1600
F 0 "D1" H 5150 1700 40  0000 C CNN
F 1 "DIODE" H 5150 1500 40  0000 C CNN
F 2 "frep:Diode-MiniMELF_Handsoldering" H 5150 1600 60  0001 C CNN
F 3 "" H 5150 1600 60  0000 C CNN
	1    5150 1600
	-1   0    0    1   
$EndComp
$Comp
L C C6
U 1 1
P 5150 1050
F 0 "C6" H 5150 1150 40  0000 L CNN
F 1 "100nF" H 5156 965 40  0000 L CNN
F 2 "frep:C0805" H 5188 900 30  0001 C CNN
F 3 "" H 5150 1050 60  0000 C CNN
	1    5150 1050
	0    -1   -1   0   
$EndComp
$Comp
L R R8
U 1 1
P 5200 1300
F 0 "R8" V 5280 1300 40  0000 C CNN
F 1 "10K" V 5207 1301 40  0000 C CNN
F 2 "frep:R0805" V 5130 1300 30  0001 C CNN
F 3 "" H 5200 1300 30  0000 C CNN
	1    5200 1300
	0    1    1    0   
$EndComp
Text GLabel 4950 1050 1    40   Input ~ 0
3V3
Text GLabel 5450 1200 1    40   Input ~ 0
A_Reset
$Comp
L GND #PWR052
U 1 1
P 5350 1050
F 0 "#PWR052" H 5350 1050 30  0001 C CNN
F 1 "GND" H 5350 980 30  0001 C CNN
F 2 "" H 5350 1050 60  0000 C CNN
F 3 "" H 5350 1050 60  0000 C CNN
	1    5350 1050
	0    -1   -1   0   
$EndComp
Wire Wire Line
	5450 1800 5350 1800
Connection ~ 5450 1300
Wire Wire Line
	5450 1600 5350 1600
Connection ~ 5450 1600
Wire Wire Line
	4950 1050 4950 1600
Connection ~ 4950 1300
Text GLabel 6250 2450 0    40   Input ~ 0
3V3
Wire Wire Line
	5850 2650 5850 2550
Wire Wire Line
	5850 2550 5750 2550
Wire Wire Line
	5850 2750 5850 2850
Wire Wire Line
	5850 2850 5750 2850
Text GLabel 6250 2950 0    40   Input ~ 0
SDA
Text GLabel 6250 2850 0    40   Input ~ 0
SCL
Text GLabel 6250 3050 0    40   Input ~ 0
A_RX
Text GLabel 6250 3150 0    40   Input ~ 0
A_TX
NoConn ~ 6250 3250
NoConn ~ 6250 1850
Text GLabel 2200 3200 2    40   Input ~ 0
A_TX
Text GLabel 2200 3300 2    40   Input ~ 0
A_RX
Wire Wire Line
	9350 2250 9650 2250
$Comp
L R R16
U 1 1
P 10150 3000
F 0 "R16" V 10230 3000 40  0000 C CNN
F 1 "330R" V 10157 3001 40  0000 C CNN
F 2 "frep:R0805" V 10080 3000 30  0001 C CNN
F 3 "" H 10150 3000 30  0000 C CNN
	1    10150 3000
	1    0    0    -1  
$EndComp
$Comp
L GND #PWR053
U 1 1
P 10150 3250
F 0 "#PWR053" H 10150 3250 30  0001 C CNN
F 1 "GND" H 10150 3180 30  0001 C CNN
F 2 "" H 10150 3250 60  0000 C CNN
F 3 "" H 10150 3250 60  0000 C CNN
	1    10150 3250
	1    0    0    -1  
$EndComp
Text GLabel 9350 2450 2    40   Input ~ 0
D5
Text GLabel 10600 2650 2    40   Input ~ 0
D5
$Comp
L R R19
U 1 1
P 10500 2400
F 0 "R19" V 10580 2400 40  0000 C CNN
F 1 "1K" V 10507 2401 40  0000 C CNN
F 2 "frep:R0805" V 10430 2400 30  0001 C CNN
F 3 "" H 10500 2400 30  0000 C CNN
	1    10500 2400
	1    0    0    -1  
$EndComp
Text GLabel 10500 2150 1    40   Input ~ 0
3V3
$Comp
L GND #PWR054
U 1 1
P 10500 3250
F 0 "#PWR054" H 10500 3250 30  0001 C CNN
F 1 "GND" H 10500 3180 30  0001 C CNN
F 2 "" H 10500 3250 60  0000 C CNN
F 3 "" H 10500 3250 60  0000 C CNN
	1    10500 3250
	1    0    0    -1  
$EndComp
Wire Wire Line
	10500 2650 10500 2750
Wire Wire Line
	10500 2750 10600 2750
Wire Wire Line
	10600 2650 10500 2650
Wire Wire Line
	10600 3150 10500 3150
Wire Wire Line
	10500 3150 10500 3250
$Comp
L GND #PWR055
U 1 1
P 4150 3400
F 0 "#PWR055" H 4150 3400 30  0001 C CNN
F 1 "GND" H 4150 3330 30  0001 C CNN
F 2 "" H 4150 3400 60  0000 C CNN
F 3 "" H 4150 3400 60  0000 C CNN
	1    4150 3400
	0    -1   -1   0   
$EndComp
Text GLabel 4150 900  2    40   Input ~ 0
A_RX
Text GLabel 4150 1000 2    40   Input ~ 0
A_TX
Text GLabel 4150 1500 2    40   Input ~ 0
En+
Text GLabel 2550 1500 0    40   Input ~ 0
MOSI
Text GLabel 2550 1400 0    40   Input ~ 0
RS
Text GLabel 2550 1300 0    40   Input ~ 0
SCLK
Text GLabel 4150 1400 2    40   Input ~ 0
CS
Text GLabel 4150 1200 2    40   Input ~ 0
SDA
Text GLabel 4150 1100 2    40   Input ~ 0
SCL
Text GLabel 4150 1300 2    40   Input ~ 0
BootMode
Text GLabel 2200 2400 2    40   Input ~ 0
BootMode
Text GLabel 9350 2750 2    40   Input ~ 0
BootMode
Text GLabel 2550 900  0    40   Input ~ 0
ESP_Reset
Text GLabel 1100 3300 0    40   Input ~ 0
ESP_Reset
Text GLabel 2550 1600 0    40   Input ~ 0
3V3
Text GLabel 2550 1100 0    40   Input ~ 0
ESP_En
Text GLabel 1400 1600 0    40   Input ~ 0
ESP_En
Text GLabel 1900 1600 2    40   Input ~ 0
3V3
$Comp
L R R7
U 1 1
P 1650 1600
F 0 "R7" V 1730 1600 40  0000 C CNN
F 1 "10K" V 1657 1601 40  0000 C CNN
F 2 "frep:R0805" V 1580 1600 30  0001 C CNN
F 3 "" H 1650 1600 30  0000 C CNN
	1    1650 1600
	0    1    -1   0   
$EndComp
Text GLabel 1400 1450 0    40   Input ~ 0
CS
Text GLabel 1900 1450 2    40   Input ~ 0
3V3
$Comp
L R R6
U 1 1
P 1650 1450
F 0 "R6" V 1730 1450 40  0000 C CNN
F 1 "10K" V 1657 1451 40  0000 C CNN
F 2 "frep:R0805" V 1580 1450 30  0001 C CNN
F 3 "" H 1650 1450 30  0000 C CNN
	1    1650 1450
	0    1    -1   0   
$EndComp
Text GLabel 1400 1300 0    40   Input ~ 0
En+
$Comp
L R R5
U 1 1
P 1650 1300
F 0 "R5" V 1730 1300 40  0000 C CNN
F 1 "10K" V 1657 1301 40  0000 C CNN
F 2 "frep:R0805" V 1580 1300 30  0001 C CNN
F 3 "" H 1650 1300 30  0000 C CNN
	1    1650 1300
	0    1    -1   0   
$EndComp
$Comp
L GND #PWR056
U 1 1
P 1900 1300
F 0 "#PWR056" H 1900 1300 30  0001 C CNN
F 1 "GND" H 1900 1230 30  0001 C CNN
F 2 "" H 1900 1300 60  0000 C CNN
F 3 "" H 1900 1300 60  0000 C CNN
	1    1900 1300
	0    -1   1    0   
$EndComp
Text GLabel 1400 1150 0    40   Input ~ 0
BootMode
Text GLabel 1900 1150 2    40   Input ~ 0
3V3
$Comp
L R R4
U 1 1
P 1650 1150
F 0 "R4" V 1730 1150 40  0000 C CNN
F 1 "10K" V 1657 1151 40  0000 C CNN
F 2 "frep:R0805" V 1580 1150 30  0001 C CNN
F 3 "" H 1650 1150 30  0000 C CNN
	1    1650 1150
	0    1    -1   0   
$EndComp
$Comp
L R R3
U 1 1
P 1650 1000
F 0 "R3" V 1730 1000 40  0000 C CNN
F 1 "10K" V 1657 1001 40  0000 C CNN
F 2 "frep:R0805" V 1580 1000 30  0001 C CNN
F 3 "" H 1650 1000 30  0000 C CNN
	1    1650 1000
	0    1    -1   0   
$EndComp
Text GLabel 1900 1000 2    40   Input ~ 0
3V3
Text GLabel 1400 1000 0    40   Input ~ 0
ESP_Reset
Text GLabel 2550 1200 0    40   Input ~ 0
RES
NoConn ~ 2550 1000
$Comp
L GND #PWR057
U 1 1
P 4150 1600
F 0 "#PWR057" H 4150 1600 30  0001 C CNN
F 1 "GND" H 4150 1530 30  0001 C CNN
F 2 "" H 4150 1600 60  0000 C CNN
F 3 "" H 4150 1600 60  0000 C CNN
	1    4150 1600
	0    -1   -1   0   
$EndComp
Text GLabel 1100 3200 0    40   Input ~ 0
ESP_En
NoConn ~ 1100 2100
NoConn ~ 1100 2200
Text GLabel 1100 2900 0    40   Input ~ 0
3V3
$Comp
L GND #PWR058
U 1 1
P 1100 2800
F 0 "#PWR058" H 1100 2800 30  0001 C CNN
F 1 "GND" H 1100 2730 30  0001 C CNN
F 2 "" H 1100 2800 60  0000 C CNN
F 3 "" H 1100 2800 60  0000 C CNN
	1    1100 2800
	0    1    1    0   
$EndComp
NoConn ~ 1100 2300
NoConn ~ 1100 2400
NoConn ~ 1100 2500
NoConn ~ 1100 2600
NoConn ~ 1100 2700
NoConn ~ 6250 1150
Text Notes 6050 1200 0    60   ~ 0
D7
Text Notes 5900 1900 0    60   ~ 0
RXLED
Text Notes 5900 3300 0    60   ~ 0
TXLED
NoConn ~ 9350 1450
NoConn ~ 9350 1550
NoConn ~ 9350 1650
NoConn ~ 9350 1750
NoConn ~ 9350 1850
NoConn ~ 9350 1950
Text Notes 9450 1500 0    60   ~ 0
A5
Text Notes 9450 1600 0    60   ~ 0
A4
Text Notes 9450 1700 0    60   ~ 0
A3
Text Notes 9450 1800 0    60   ~ 0
A2
Text Notes 9450 1900 0    60   ~ 0
A1
Text Notes 9450 2000 0    60   ~ 0
A0
Text Notes 9800 2600 0    60   ~ 0
D10
Text Notes 9800 2700 0    60   ~ 0
D9
Text Notes 9800 2800 0    60   ~ 0
D8
Text Notes 9800 2900 0    60   ~ 0
D6
Text Notes 9800 3000 0    60   ~ 0
D12
Text Notes 9800 3100 0    60   ~ 0
D4
Text Notes 5900 3200 0    60   ~ 0
D1
Text Notes 5900 3100 0    60   ~ 0
D0
Text Notes 5900 3000 0    60   ~ 0
D2
Text Notes 5900 2900 0    60   ~ 0
D3
Text GLabel 9350 2650 2    40   Input ~ 0
ESP_Reset
NoConn ~ 9350 2850
NoConn ~ 9350 2950
NoConn ~ 9350 3050
Text GLabel 2050 4600 2    40   Input ~ 0
3V3
$Comp
L C C1
U 1 1
P 1900 7300
F 0 "C1" H 1900 7400 40  0000 L CNN
F 1 "4u7F" H 1906 7215 40  0000 L CNN
F 2 "frep:C0805" H 1938 7150 30  0001 C CNN
F 3 "" H 1900 7300 60  0000 C CNN
	1    1900 7300
	1    0    0    -1  
$EndComp
$Comp
L C C2
U 1 1
P 3100 7300
F 0 "C2" H 3100 7400 40  0000 L CNN
F 1 "4u7F" H 3106 7215 40  0000 L CNN
F 2 "frep:C0805" H 3138 7150 30  0001 C CNN
F 3 "" H 3100 7300 60  0000 C CNN
	1    3100 7300
	1    0    0    -1  
$EndComp
$Comp
L GND #PWR059
U 1 1
P 1900 7500
F 0 "#PWR059" H 1900 7500 30  0001 C CNN
F 1 "GND" H 1900 7430 30  0001 C CNN
F 2 "" H 1900 7500 60  0000 C CNN
F 3 "" H 1900 7500 60  0000 C CNN
	1    1900 7500
	1    0    0    -1  
$EndComp
$Comp
L GND #PWR060
U 1 1
P 3100 7500
F 0 "#PWR060" H 3100 7500 30  0001 C CNN
F 1 "GND" H 3100 7430 30  0001 C CNN
F 2 "" H 3100 7500 60  0000 C CNN
F 3 "" H 3100 7500 60  0000 C CNN
	1    3100 7500
	1    0    0    -1  
$EndComp
Wire Wire Line
	1250 7100 2100 7100
Connection ~ 1900 7100
Wire Wire Line
	2900 7100 3300 7100
Connection ~ 3100 7100
Text GLabel 2050 4050 2    40   Input ~ 0
ICSP_Power
Text GLabel 1300 7500 0    40   Input ~ 0
ICSP_Power
$Comp
L JUMPER3 JP2
U 1 1
P 1450 7100
F 0 "JP2" H 1500 7000 40  0000 L CNN
F 1 "JUMPER3" H 1450 7200 40  0000 C CNN
F 2 "frep:Pin_Proto_Straight_1x03" H 1450 7100 60  0001 C CNN
F 3 "" H 1450 7100 60  0000 C CNN
	1    1450 7100
	0    -1   -1   0   
$EndComp
Connection ~ 1550 7100
Wire Wire Line
	5450 1200 5450 1800
Wire Wire Line
	5450 2200 5450 2300
Text Notes 1550 3850 0    60   ~ 0
ICSP
Wire Notes Line
	650  650  650  3650
Wire Notes Line
	4600 650  4600 2100
Wire Notes Line
	650  650  4600 650 
Text Notes 1450 650  0    60   ~ 0
NodeMCU / ESP8266 module
Text GLabel 2350 5550 2    40   Input ~ 0
D-
Text GLabel 6250 1350 0    40   Input ~ 0
D-
Text GLabel 2350 5700 2    40   Input ~ 0
D+
Text GLabel 6250 1450 0    40   Input ~ 0
D+
Wire Notes Line
	650  5150 650  6300
Wire Notes Line
	650  6300 2700 6300
Wire Notes Line
	2700 6300 2700 5150
Wire Notes Line
	2700 5150 650  5150
Text Notes 1550 5150 0    60   ~ 0
USB
Wire Notes Line
	2900 3850 2900 6300
Wire Notes Line
	2900 6300 11000 6300
Wire Notes Line
	11000 6300 11000 3850
Wire Notes Line
	11000 3850 2900 3850
Wire Wire Line
	5750 2250 5750 2300
Wire Wire Line
	1050 6850 1150 6850
Wire Wire Line
	1050 7350 1150 7350
Wire Wire Line
	1150 6700 1450 6700
Wire Wire Line
	1450 6700 1450 6850
Wire Wire Line
	1300 7500 1450 7500
Wire Wire Line
	1450 7500 1450 7350
Wire Wire Line
	9350 2350 10150 2350
Wire Notes Line
	4800 650  4800 3650
Wire Notes Line
	4800 3650 11000 3650
Wire Notes Line
	11000 3650 11000 650 
Wire Notes Line
	11000 650  4800 650 
Text Notes 7350 650  0    60   ~ 0
32u4 based Arduino
Text Notes 6550 3850 0    60   ~ 0
SEPIC interface
Wire Notes Line
	650  3850 650  5000
Wire Notes Line
	650  5000 2700 5000
Wire Notes Line
	2700 5000 2700 3850
Wire Notes Line
	2700 3850 650  3850
Wire Notes Line
	650  6550 650  7700
Wire Notes Line
	650  7700 5200 7700
Wire Notes Line
	5200 7700 5200 6550
Wire Notes Line
	5200 6550 650  6550
Text Notes 2600 6550 0    60   ~ 0
Powersupply
Wire Notes Line
	650  3650 2700 3650
Wire Notes Line
	2700 3650 2700 2100
Wire Notes Line
	2700 2100 4600 2100
Wire Notes Line
	2900 3650 4600 3650
Wire Notes Line
	4600 3650 4600 2300
Wire Notes Line
	4600 2300 2900 2300
Wire Notes Line
	2900 2300 2900 3650
Text Notes 3200 3600 0    60   ~ 0
nhd-1.69-160128UGC3
Text Notes 5850 2300 0    60   ~ 0
IO_11
NoConn ~ 6250 2250
Text Notes 3200 5050 0    60   ~ 0
En
NoConn ~ 3350 5000
Text GLabel 3300 6950 2    40   Input ~ 0
Vdd
Wire Wire Line
	3300 6950 3100 6950
Wire Wire Line
	3100 6950 3100 7100
$Comp
L INA219_SOT23_8 U6
U 1 1
P 8600 4400
F 0 "U6" H 8600 4700 60  0000 C CNN
F 1 "INA219_SOT23_8" H 8600 4100 60  0000 C CNN
F 2 "frep:SOT-23-8" H 8600 4200 60  0001 C CNN
F 3 "" H 8600 4200 60  0000 C CNN
	1    8600 4400
	1    0    0    -1  
$EndComp
$Comp
L INA219_SOT23_8 U7
U 1 1
P 8600 5600
F 0 "U7" H 8600 5900 60  0000 C CNN
F 1 "INA219_SOT23_8" H 8600 5300 60  0000 C CNN
F 2 "frep:SOT-23-8" H 8600 5400 60  0001 C CNN
F 3 "" H 8600 5400 60  0000 C CNN
	1    8600 5600
	1    0    0    -1  
$EndComp
$Comp
L ESP-12E U1
U 1 1
P 3350 1200
F 0 "U1" H 3350 1100 50  0000 C CNN
F 1 "ESP-12E" H 3350 1300 50  0000 C CNN
F 2 "frep:ESP-12E" H 3350 1200 50  0001 C CNN
F 3 "" H 3350 1200 50  0001 C CNN
	1    3350 1200
	1    0    0    -1  
$EndComp
NoConn ~ 3100 2000
NoConn ~ 3200 2000
NoConn ~ 3300 2000
NoConn ~ 3400 2000
NoConn ~ 3500 2000
NoConn ~ 3600 2000
$Comp
L AZ1117 U3
U 1 1
P 2500 7150
F 0 "U3" H 2650 6954 60  0000 C CNN
F 1 "AZ1117" H 2500 7350 60  0000 C CNN
F 2 "frep:SOT223" H 2500 7150 60  0001 C CNN
F 3 "" H 2500 7150 60  0000 C CNN
	1    2500 7150
	1    0    0    -1  
$EndComp
Wire Wire Line
	2900 7200 2900 7100
$EndSCHEMATC
